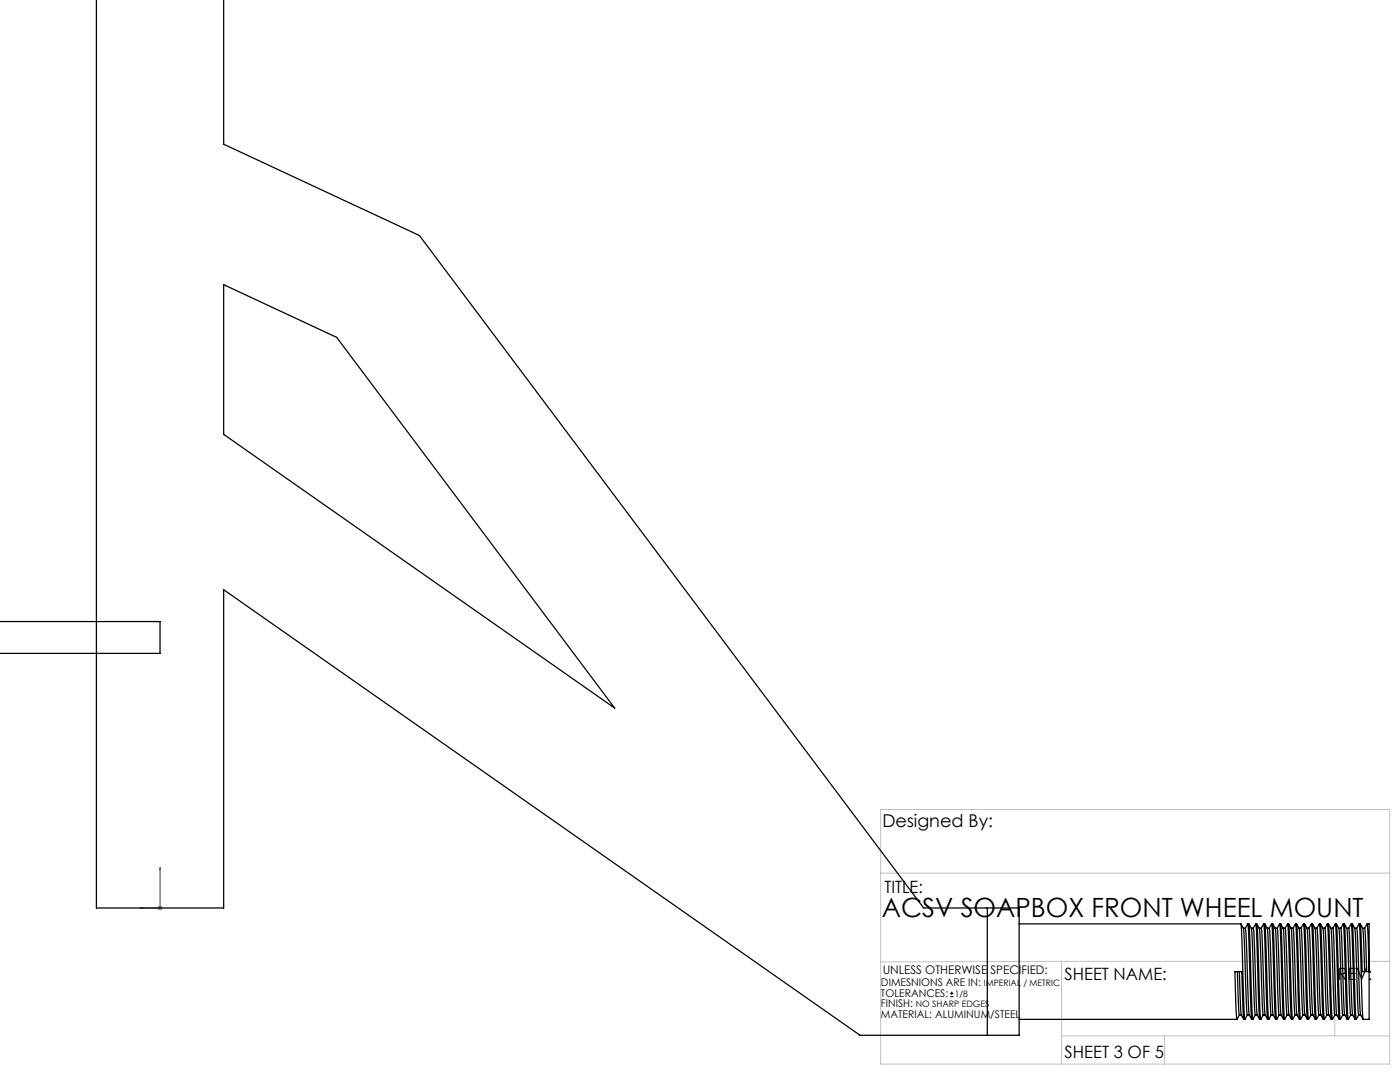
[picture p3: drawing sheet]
<svg xmlns="http://www.w3.org/2000/svg" width="279mm" height="216mm" viewBox="0 0 279 216" stroke-linecap="round" stroke-linejoin="round" font-family="sans-serif">
<path d="M189.6 198.9h.7M189.6 198.2h.7M190 197.9v.6" fill="none" stroke="#000" stroke-width=".2"/>
<path d="M31.9 173.1v8.1h-4M31.9 173.1l.1 .4h-.2zM27.9 181.2l.4-.1v.2z" fill="none" stroke="#00f" stroke-width=".2"/>
<path d="M31.4 181.2h1M31.6 180.8l.7 .7M31.9 180.7v1M32.3 180.8l-.7 .7" fill="none" stroke="#808080" stroke-width=".2"/>
<path d="M175.8 161.5h101.6v50.8h-101.6zM175.8 174.2h101.6M211.9 191.8h65.5M211.9 191.8v20.5M211.9 191.8l-36.1 .1M266.4 191.8v14.9M211.9 206.7h65.5M232.4 206.7v5.6" fill="none" stroke="#c0c0c0" stroke-width=".2"/>
<path d="M27.9 181.2l.4 .1v-.2zM31.9 173.1l-.1 .4h.2z" fill="#00f"/>
<g fill="none" stroke="#000" stroke-width=".25">
<path d="M19.2 -.1v181.3h25.4v-63.5l127 88.9h31.8v-25.4h-19.1l-100.6-134.2-39.1-18.2v-28.9M44.6 56.8l22.6 10.5 55.5 74-78.1-54.6zM0 124h31.9v6.4h-31.9M197 181.2v25.4M203.4 184.4h44.2l.8 18.9M246.9 193.9l.4 8.3v.3h.4M247.3 193.9l.4 8.6M247.6 184.4l.5 .8M248.1 185.2h.4M248.1 185.3l.8 17.2M248.5 185.2l.8 17.3M249 184.4l.8 19"/>
<path d="M249.2 184.4h-.2l-.5 .8M249.2 184.4l.8 18.9M249.2 184.4l.5 .8h.4M249.7 185.3l.8 17.2M250.1 185.2l.8 17.3M250.6 184.4l.8 19M250.8 184.4h-.2l-.5 .8M250.8 184.4l.8 18.9M250.8 184.4l.5 .8h.4M251.3 185.3l.8 17.2M251.7 185.2l.8 17.3M252.2 184.4l.8 19"/>
<path d="M252.4 184.4h-.2l-.5 .8M252.4 184.4l.8 18.9M252.4 184.4l.5 .8h.4M252.9 185.3l.8 17.2M253.3 185.2l.8 17.3M253.8 184.4l.8 19h.2l.5-.9M254 184.4h-.2l-.5 .8M254 184.4l.8 18.9M254 184.4l.5 .8h.4v.3l.8 17M254.5 185.3l.8 17.2M255.4 184.4l.8 19M255.4 184.4l-.5 .8"/>
<path d="M255.4 184.4h.2M255.6 184.4l.8 18.9M255.6 184.4l.5 .8h.4M256.1 185.3l.8 17.2M256.5 185.2l.5-.8h.2l.8 18.9M256.5 185.2l.8 17.3M257 184.4l.8 19M257.2 184.4l.5 .8M257.7 185.2h.4M257.7 185.3l.8 17.2M258.1 185.2l.7 17.3M258.5 184.4l.8 19"/>
<path d="M258.8 184.4h-.3l-.4 .8M258.8 184.4l.8 18.9M258.8 184.4l.5 .8h.3M259.3 185.3l.7 17.2M259.6 185.2l.8 17.3M260.1 184.4l.8 19M260.3 184.4h-.2l-.5 .8M260.3 184.4l.8 18.9M260.3 184.4l.5 .8h.4M260.8 185.3l.8 17.2M261.2 185.2l.8 17.3M261.7 184.4l.8 19"/>
<path d="M261.9 184.4h-.2l-.5 .8M261.9 184.4l.8 18.9M261.9 184.4l.5 .8h.4M262.4 185.3l.8 17.2M262.8 185.2l.8 17.3M263.3 184.4l.8 19h.2l.5-.9M263.3 184.4l-.5 .8M263.3 184.4h.2M263.5 184.4l.8 18.9M263.5 184.4l.5 .8h.4l.1 .3 .7 17M264 185.3l.7 16.1 .1 1.1h.4M264.4 185.2l.5-.8h.2l.8 18.9"/>
<path d="M264.9 184.4l.8 19M265.1 184.4l.5 .8M265.6 185.2h.4M265.6 185.3l.8 17.2M266 185.2l.8 17.3M266.5 184.4l.8 19M266.7 184.4h-.2l-.5 .8M266.7 184.4l.8 18.9M266.7 184.4l.5 .8h.4M267.2 185.3l.8 17.2M267.6 185.2l.8 17.3M268.1 184.4l.8 19"/>
<path d="M268.3 184.4h-.2l-.5 .8M268.3 184.4l.8 18.9M268.3 184.4l.5 .8h.4M268.8 185.3l.8 17.2M269.2 185.2l.8 17.3M269.7 184.4l.8 19M269.9 184.4h-.2l-.5 .8M269.9 184.4l.8 18.9M269.9 184.4l.5 .8h.4M270.4 185.3l.8 17.2M270.8 185.2l.7 17.3M271.2 184.4l.8 19h1.2v-9.5"/>
<path d="M271.5 184.4h-.3l-.4 .8M271.5 184.4l.3 9.5h1.4M271.5 184.4l.5 .8h.3l.1 .3 .3 8.4M272 185.3l.3 8.6M272.8 184.4l.4 9.5M272.8 184.4l-.5 .8M272.8 184.4h.4v9.5M246.9 203.3l-.5-9.4h1.4l.4 9.5M247.3 202.5l-.4 .9h-43.5M247.7 202.5l.5 .9M248.2 203.4h.2M248.9 202.5h.4"/>
<path d="M248.9 202.5l-.5 .9M249.3 202.5l.5 .9M250.5 202.5h.4M250.5 202.5l-.5 .9h-.2M250.9 202.5l.5 .9M252.1 202.5h.4M252.1 202.5l-.5 .9h-.2M252.5 202.5l.5 .9M253.7 202.5h.4M253.7 202.5l-.5 .9h-.2M254.1 202.5l.5 .9M255.3 202.5h.4"/>
<path d="M255.7 202.5l.5 .9M256.2 203.4h.2M256.9 202.5h.4M256.9 202.5l-.5 .9M257.3 202.5l.4 .9M258.5 202.5h.3M258.5 202.5l-.5 .9h-.2M258.8 202.5l.5 .9M260 202.5h.4M260 202.5l-.4 .9h-.3M260.4 202.5l.5 .9M261.6 202.5h.4"/>
<path d="M261.6 202.5l-.5 .9h-.2M262 202.5l.5 .9M263.2 202.5h.4M263.2 202.5l-.5 .9h-.2M263.6 202.5l.5 .9M265.2 202.5l.5 .9M265.7 203.4h.2M266.4 202.5h.4M266.4 202.5l-.5 .9M266.8 202.5l.5 .9M268 202.5h.4M268 202.5l-.5 .9h-.2"/>
<path d="M268.4 202.5l.5 .9M269.6 202.5h.4M269.6 202.5l-.5 .9h-.2M270 202.5l.4 .9M271.2 202.5h.3M271.2 202.5l-.5 .9h-.2M271.5 202.5l.5 .9"/>
</g>
<text font-size="5.3" x="176" y="182.9">ACSV SOAPBOX FRONT WHEEL MOUNT</text>
<text font-size="3.5" x="176.1" y="165">Designed By:</text>
<g font-size="3.4">
<text x="176.5" y="178.1">TITLE:</text>
<text x="212.5" y="195.5">SHEET NAME:</text>
<text x="266.9" y="195.5">REV:</text>
<text x="212.5" y="211.1">SHEET 3 OF 5</text>
</g>
<text font-size="2.4" x="176.2" y="194.4">UNLESS OTHERWISE SPECIFIED:</text>
<g font-size="2.1">
<text x="175.8" y="196.8">DIMESNIONS ARE IN:</text>
<text x="175.8" y="198.9">TOLERANCES:</text>
<text x="175.8" y="201">FINISH:</text>
<text x="175.8" y="203.1">MATERIAL: ALUMINUM/STEEL</text>
</g>
<g font-size="1.8">
<text x="196.3" y="196.8">IMPERIAL</text>
<text x="204.2" y="196.8">/ METRIC</text>
<text x="182.8" y="201">NO SHARP EDGES</text>
<text x="190.5" y="198.9">1/8</text>
</g>
</svg>
